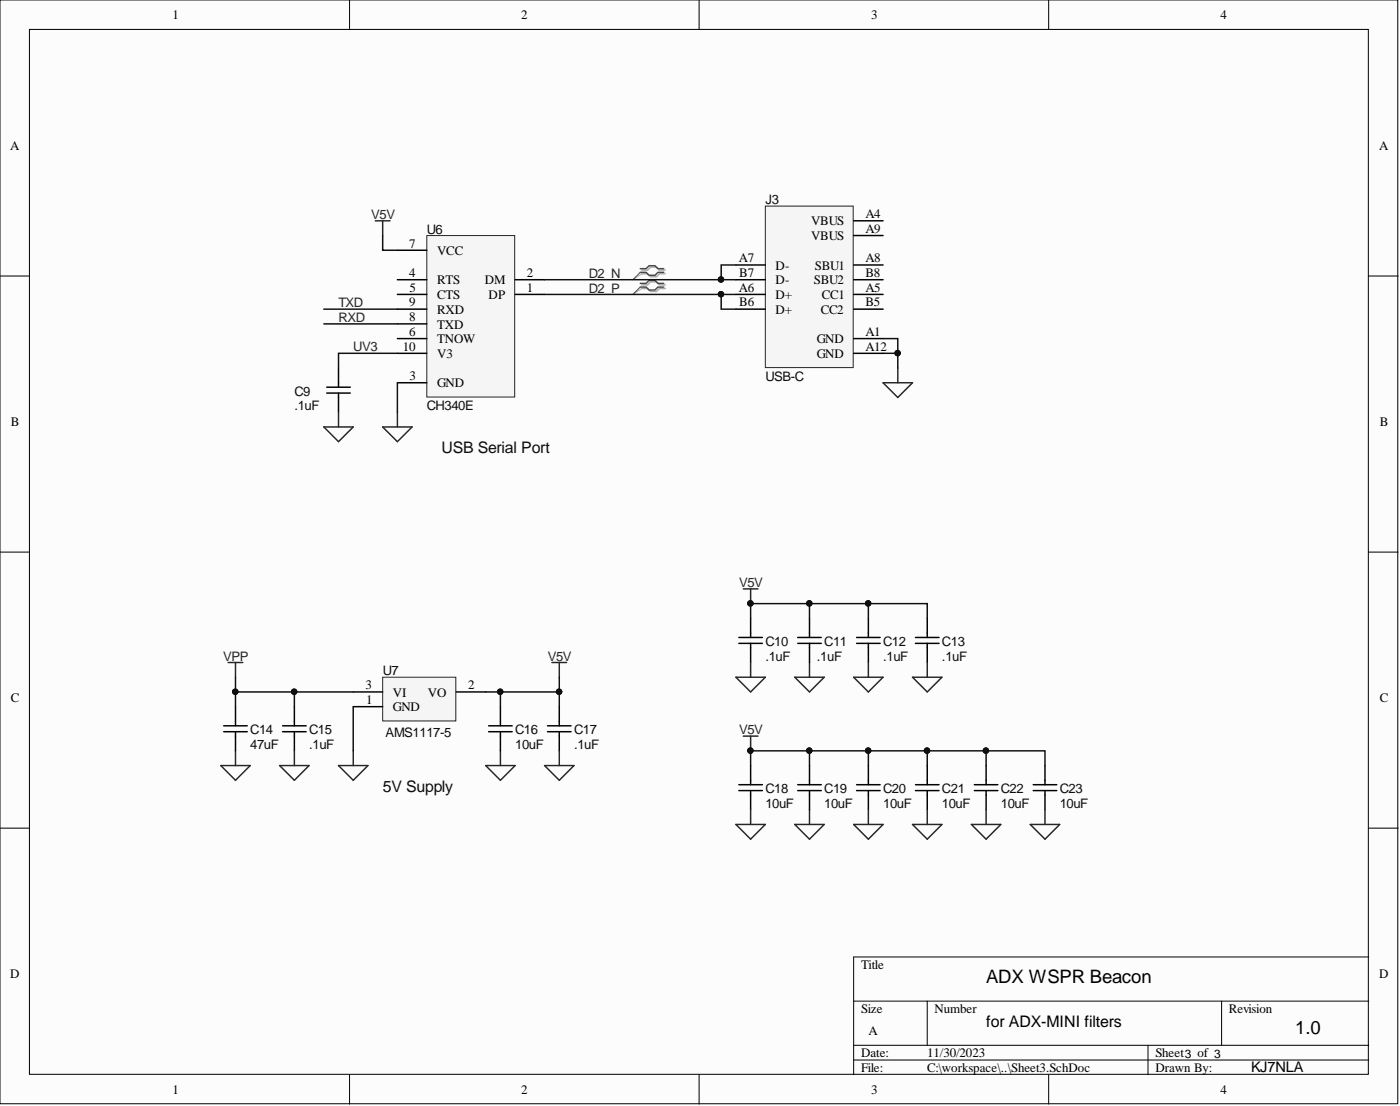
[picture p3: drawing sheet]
<svg xmlns="http://www.w3.org/2000/svg" width="241mm" height="190mm" viewBox="0 0 241 190" stroke-linecap="round" stroke-linejoin="round" font-family="sans-serif">
<g fill="#fcfcfc" stroke="#000" stroke-width=".17">
<path d="M0 0h240.9v190.1h-240.9z"/>
<path d="M5.1 5.1h230.7v179.9h-230.7z"/>
</g>
<g fill="none" stroke="#000" stroke-width=".17">
<path d="M60.2 0v5.1M120.5 0v5.1M180.7 0v5.1M0 47.5h5.1M235.9 47.5h5.1M0 95.1h5.1M235.9 95.1h5.1M0 142.6h5.1M235.9 142.6h5.1M147.1 172.4h88.8M159.8 172.4v7.6M210.6 172.4v7.6"/>
<path d="M235.9 164.8h-88.8v20.3M60.2 185.1v5.1M120.5 185.1v5.1M147.1 180h88.8M147.1 182.6h88.8M180.7 185.1v5.1M197.9 180v5.1"/>
</g>
<path d="M64.7 38h2.5M66 38v2.6M55.8 73.5h5.1l-2.6 2.6zM58.3 71v2.5M66 73.5h5l-2.5 2.6zM68.5 71v2.5M152.2 65.9h5.1l-2.6 2.6zM154.7 63.4v2.5" fill="none" stroke="#262626" stroke-width=".25"/>
<path d="M56.3 66.7h4.1M56.3 67.7h4.1M58.3 63.4v3.3M58.3 67.7v3.3" fill="none" stroke="#000" stroke-width=".25"/>
<path d="M73.6 40.6h15.1v27.8h-15.1z" fill="#f5f5f5" stroke="#262626" stroke-width=".17"/>
<g fill="none" stroke="#000" stroke-width=".25">
<path d="M68.5 50.7h5.1M68.5 48.2h5.1M68.5 55.8h5.1M68.5 53.2h5.1M68.5 58.3h5.1M68.5 43.1h5.1M88.8 50.7h5.1M88.8 48.2h5.1M68.5 60.9h5.1M68.5 65.9h5.1M127.3 109.8h4.1M127.3 110.8h4.1"/>
<path d="M129.4 106.5v3.3M129.4 110.8v3.3M137.5 109.8h4.1M137.5 110.8h4.1M139.5 106.5v3.3M139.5 110.8v3.3M127.3 135.2h4.1M127.3 136.2h4.1M129.4 131.9v3.3M129.4 136.2v3.3"/>
</g>
<path d="M126.8 116.6h5.1l-2.5 2.6zM128.1 101.4h2.5M129.4 101.4v2.6M129.4 114.1v2.5M137 116.6h5.1l-2.6 2.6zM139.5 114.1v2.5M128.1 126.8h2.5M129.4 126.8v2.5M129.4 139.5v2.5M126.8 142h5.1l-2.5 2.5z" fill="none" stroke="#262626" stroke-width=".25"/>
<g fill="#0e0e0e" stroke="#0e0e0e" stroke-width=".17">
<circle cx="129.3" cy="103.9" r=".47"/>
<circle cx="129.3" cy="129.3" r=".47"/>
</g>
<path d="M131.9 35.5h15.2v27.8h-15.2z" fill="#f5f5f5" stroke="#262626" stroke-width=".17"/>
<g fill="none" stroke="#000" stroke-width=".25">
<path d="M147.1 38h5.1M126.8 48.2h5.1M126.8 45.6h5.1M126.8 50.7h5.1M126.8 53.2h5.1M147.1 48.2h5.1M147.1 45.6h5.1M147.1 50.7h5.1M147.1 53.2h5.1M147.1 58.3h5.1M147.1 40.6h5.1M147.1 60.9h5.1"/>
<path d="M147.6 109.8h4.1M147.6 110.8h4.1M149.7 106.5v3.3M149.7 110.8v3.3M84.2 125h4.1M84.2 126h4.1M86.3 121.7v3.3M86.3 126v3.3M137.5 135.2h4.1M137.5 136.2h4.1M139.5 131.9v3.3M139.5 136.2v3.3"/>
<path d="M147.6 135.2h4.1M147.6 136.2h4.1M149.7 131.9v3.3M149.7 136.2v3.3"/>
</g>
<g fill="none" stroke="#262626" stroke-width=".25">
<path d="M39.3 114.1h2.6M40.6 114.1v2.5M95.1 114.1h2.6M96.4 114.1v2.5M147.1 116.6h5.1l-2.5 2.6zM149.7 114.1v2.5M58.3 131.9h5.1l-2.5 2.5zM60.9 129.3v2.6M83.7 131.9h5.1l-2.5 2.5zM86.3 129.3v2.6M139.5 139.5v2.5M149.7 139.5v2.5"/>
<path d="M137 142h5.1l-2.6 2.5zM147.1 142h5.1l-2.5 2.5z"/>
</g>
<path d="M110.6 46.5h1l.5-.5h1l.5 .5h1.1M110.6 47.2h1l.5 .5h1l.5-.5h1.1M110.6 49.1h1l.5-.5h1l.5 .5h1.1M110.6 49.7h1l.5 .5h1l.5-.5h1.1" fill="none" stroke="#aeaeae" stroke-width=".25"/>
<path d="M110.6 47.2l-1.5 1M110.6 49.7l-1.5 1" fill="none" stroke="#aeaeae" stroke-width=".17"/>
<path d="M110.3 46.3h1.1l.5-.5h1l.5 .5h1M110.3 46.9h1.1l.5 .5h1l.5-.5h1M110.3 48.8h1.1l.5-.5h1l.5 .5h1M110.3 49.4h1.1l.5 .6h1l.5-.6h1" fill="none" stroke="#4c4c4c" stroke-width=".25"/>
<path d="M110.3 46.9l-1.2 1.3M110.3 49.4l-1.2 1.3" fill="none" stroke="#4c4c4c" stroke-width=".17"/>
<path d="M66 116.6h12.6v7.6h-12.6z" fill="#f5f5f5" stroke="#262626" stroke-width=".17"/>
<g fill="none" stroke="#000" stroke-width=".25">
<path d="M60.9 119.2h5.1M78.6 119.2h5.1M157.8 109.8h4M157.8 110.8h4M159.8 106.5v3.3M159.8 110.8v3.3M38.6 125h4M38.6 126h4M40.6 121.7v3.3M40.6 126v3.3M48.7 125h4.1M48.7 126h4.1"/>
<path d="M50.7 121.7v3.3M50.7 126v3.3M60.9 121.7h5.1M94.4 125h4M94.4 126h4M96.4 121.7v3.3M96.4 126v3.3M157.8 135.2h4M157.8 136.2h4M159.8 131.9v3.3M159.8 136.2v3.3M167.9 135.2h4.1"/>
<path d="M167.9 136.2h4.1M170 131.9v3.3M170 136.2v3.3M178.1 135.2h4M178.1 136.2h4M180.1 131.9v3.3M180.1 136.2v3.3"/>
</g>
<g fill="none" stroke="#262626" stroke-width=".25">
<path d="M157.3 116.6h5.1l-2.6 2.6zM159.8 114.1v2.5M38.1 131.9h5l-2.5 2.5zM40.6 129.3v2.6M48.2 131.9h5.1l-2.6 2.5zM50.7 129.3v2.6M93.9 131.9h5l-2.5 2.5zM96.4 129.3v2.6M159.8 139.5v2.5M170 139.5v2.5M180.1 139.5v2.5M157.3 142h5.1l-2.6 2.5z"/>
<path d="M167.4 142h5.1l-2.5 2.5zM177.6 142h5l-2.5 2.5z"/>
</g>
<g fill="none" stroke="#0e0e0e" stroke-width=".25">
<path d="M55.8 55.8h12.7M55.8 53.2h12.7M66 40.6v2.5h2.5M93.9 48.2h32.9M93.9 50.7h32.9M124.3 50.7v2.5h2.5M126.8 45.6h-2.5v2.6M152.2 58.3h2.5v5.1M68.5 60.9h-10.2v2.5M68.5 65.9v5.1M152.2 60.9h2.5M40.6 116.6v2.6h20.3"/>
<path d="M40.6 119.2v2.5M50.7 119.2v2.5M86.3 119.2v2.5M96.4 116.6v2.6h-12.7M96.4 119.2v2.5M129.4 106.5v-2.5h20.3v2.5M139.5 104v2.5M149.7 104h10.1v2.5M60.9 121.7v7.6M129.4 131.9v-2.6h50.7v2.6M139.5 129.3v2.6M149.7 129.3v2.6"/>
<path d="M159.8 129.3v2.6M170 129.3v2.6"/>
</g>
<g fill="#0e0e0e" stroke="#0e0e0e" stroke-width=".17">
<circle cx="124.3" cy="48.1" r=".47"/>
<circle cx="124.3" cy="50.7" r=".47"/>
<circle cx="139.5" cy="103.9" r=".47"/>
<circle cx="154.7" cy="60.8" r=".47"/>
<circle cx="139.5" cy="129.3" r=".47"/>
<circle cx="86.2" cy="119.1" r=".47"/>
<circle cx="50.7" cy="119.1" r=".47"/>
<circle cx="40.6" cy="119.1" r=".47"/>
<circle cx="96.4" cy="119.1" r=".47"/>
<circle cx="149.6" cy="103.9" r=".47"/>
<circle cx="129.3" cy="103.9" r=".47"/>
<circle cx="159.8" cy="129.3" r=".47"/>
<circle cx="149.6" cy="129.3" r=".47"/>
<circle cx="169.9" cy="129.3" r=".47"/>
<circle cx="129.3" cy="129.3" r=".47"/>
</g>
<g font-size="3.2">
<text x="170" y="169.2">ADX WSPR Beacon</text>
<text x="223.2" y="178.1">1.0</text>
</g>
<g font-size="2.7" fill="#0e0e0e">
<text x="76.1" y="78">USB Serial Port</text>
<text x="66" y="136.4">5V Supply</text>
</g>
<text font-size="2.7" x="170" y="176.9">for ADX-MINI filters</text>
<text font-size="2.5" x="215.6" y="184.6">KJ7NLA</text>
<g font-size="2.3" fill="#0e0e0e">
<text x="131.9" y="35.2">J3</text>
<text x="73.6" y="40.3">U6</text>
<text x="131.9" y="65.6">USB-C</text>
<text x="50.7" y="70.7">.1uF</text>
<text x="50.7" y="68.1">C9</text>
<text x="73.6" y="70.7">CH340E</text>
<text x="131.9" y="113.8">.1uF</text>
<text x="131.9" y="111.3">C10</text>
<text x="140.8" y="113.8">.1uF</text>
<text x="142.1" y="111.3">C11</text>
<text x="152.2" y="113.8">.1uF</text>
<text x="152.2" y="111.3">C12</text>
<text x="162.4" y="113.8">.1uF</text>
<text x="162.4" y="111.3">C13</text>
<text x="66" y="116.3">U7</text>
<text x="43.1" y="129">47uF</text>
<text x="43.1" y="126.5">C14</text>
<text x="53.3" y="129">.1uF</text>
<text x="53.3" y="126.5">C15</text>
<text x="66.5" y="127">AMS1117-5</text>
<text x="88.8" y="129">10uF</text>
<text x="88.8" y="126.5">C16</text>
<text x="98.9" y="129">.1uF</text>
<text x="98.9" y="126.5">C17</text>
<text x="131.9" y="136.6">C18</text>
<text x="142.1" y="136.6">C19</text>
<text x="152.2" y="136.6">C20</text>
<text x="162.4" y="136.6">C21</text>
<text x="172.5" y="136.6">C22</text>
<text x="182.6" y="136.6">C23</text>
<text x="131.9" y="139.2">10uF</text>
<text x="142.1" y="139.2">10uF</text>
<text x="152.2" y="139.2">10uF</text>
<text x="162.4" y="139.2">10uF</text>
<text x="172.5" y="139.2">10uF</text>
<text x="182.6" y="139.2">10uF</text>
</g>
<g font-size="2.3" fill="#262626">
<text x="64" y="37.7">V5V</text>
<text x="101.5" y="47.9">D2_N</text>
<text x="58.3" y="52.9">TXD</text>
<text x="101.5" y="50.4">D2_P</text>
<text x="58.3" y="55.5">RXD</text>
<text x="60.9" y="60.5">UV3</text>
<text x="127.4" y="101.1">V5V</text>
<text x="38.5" y="113.8">VPP</text>
<text x="94.4" y="113.8">V5V</text>
<text x="127.4" y="126.5">V5V</text>
</g>
<g font-size="2.2">
<text x="29.7" y="3.3">1</text>
<text x="89.9" y="3.3">2</text>
<text x="150.2" y="3.3">3</text>
<text x="210.3" y="3.3">4</text>
<text x="1.8" y="25.8">A</text>
<text x="237.7" y="25.8">A</text>
<text x="139.8" y="38.8">VBUS</text>
<text x="139.8" y="41.4">VBUS</text>
<text x="149.2" y="37.6">A4</text>
<text x="149.2" y="40.1">A9</text>
<text x="70.5" y="47.7">4</text>
<text x="70.5" y="42.6">7</text>
<text x="75.3" y="43.9">VCC</text>
<text x="90.8" y="47.7">2</text>
<text x="127.3" y="45.2">A7</text>
<text x="127.4" y="47.7">B7</text>
<text x="133.7" y="46.4">D-</text>
<text x="140.5" y="46.4">SBU1</text>
<text x="149.2" y="45.2">A8</text>
<text x="149.2" y="47.7">B8</text>
<text x="70.5" y="52.8">9</text>
<text x="70.6" y="50.2">5</text>
<text x="75.3" y="51.5">CTS</text>
<text x="75.3" y="49">RTS</text>
<text x="83.6" y="49">DM</text>
<text x="84.2" y="51.5">DP</text>
<text x="90.8" y="50.2">1</text>
<text x="127.3" y="50.2">A6</text>
<text x="127.4" y="52.8">B6</text>
<text x="133.7" y="49">D-</text>
<text x="133.7" y="51.5">D+</text>
<text x="140.3" y="49">SBU2</text>
<text x="141.6" y="51.5">CC1</text>
<text x="149.2" y="52.8">B5</text>
<text x="149.2" y="50.2">A5</text>
<text x="70.5" y="55.3">8</text>
<text x="70.5" y="57.8">6</text>
<text x="75.3" y="56.6">TXD</text>
<text x="75.3" y="54">RXD</text>
<text x="75.3" y="59.1">TNOW</text>
<text x="133.7" y="54">D+</text>
<text x="140.8" y="59.1">GND</text>
<text x="141.5" y="54">CC2</text>
<text x="149.2" y="57.8">A1</text>
<text x="69.4" y="60.4">10</text>
<text x="70.6" y="65.5">3</text>
<text x="75.3" y="61.7">V3</text>
<text x="140.8" y="61.7">GND</text>
<text x="149.2" y="60.4">A12</text>
<text x="75.3" y="66.7">GND</text>
<text x="1.9" y="73.3">B</text>
<text x="237.8" y="73.3">B</text>
<text x="63" y="118.7">3</text>
<text x="67.7" y="120">VI</text>
<text x="73.7" y="120">VO</text>
<text x="80.7" y="118.7">2</text>
<text x="1.9" y="120.9">C</text>
<text x="63.1" y="121.2">1</text>
<text x="67.7" y="122.5">GND</text>
<text x="237.8" y="120.9">C</text>
<text x="148.4" y="166.8">Title</text>
<text x="1.8" y="168.4">D</text>
<text x="237.7" y="168.4">D</text>
<text x="148.4" y="174.4">Size</text>
<text x="149.7" y="178.2">A</text>
<text x="161.1" y="174.4">Number</text>
<text x="211.8" y="174.4">Revision</text>
<text x="148.4" y="182">Date:</text>
<text x="148.4" y="184.6">File:</text>
<text x="159.8" y="182">11/30/2023</text>
<text x="159.8" y="184.6">C:\workspace\..\Sheet3.SchDoc</text>
<text x="199.1" y="182">Sheet3 of 3</text>
<text x="199.1" y="184.6">Drawn By:</text>
<text x="29.7" y="188.4">1</text>
<text x="89.9" y="188.4">2</text>
<text x="150.2" y="188.4">3</text>
<text x="210.3" y="188.4">4</text>
</g>
</svg>
